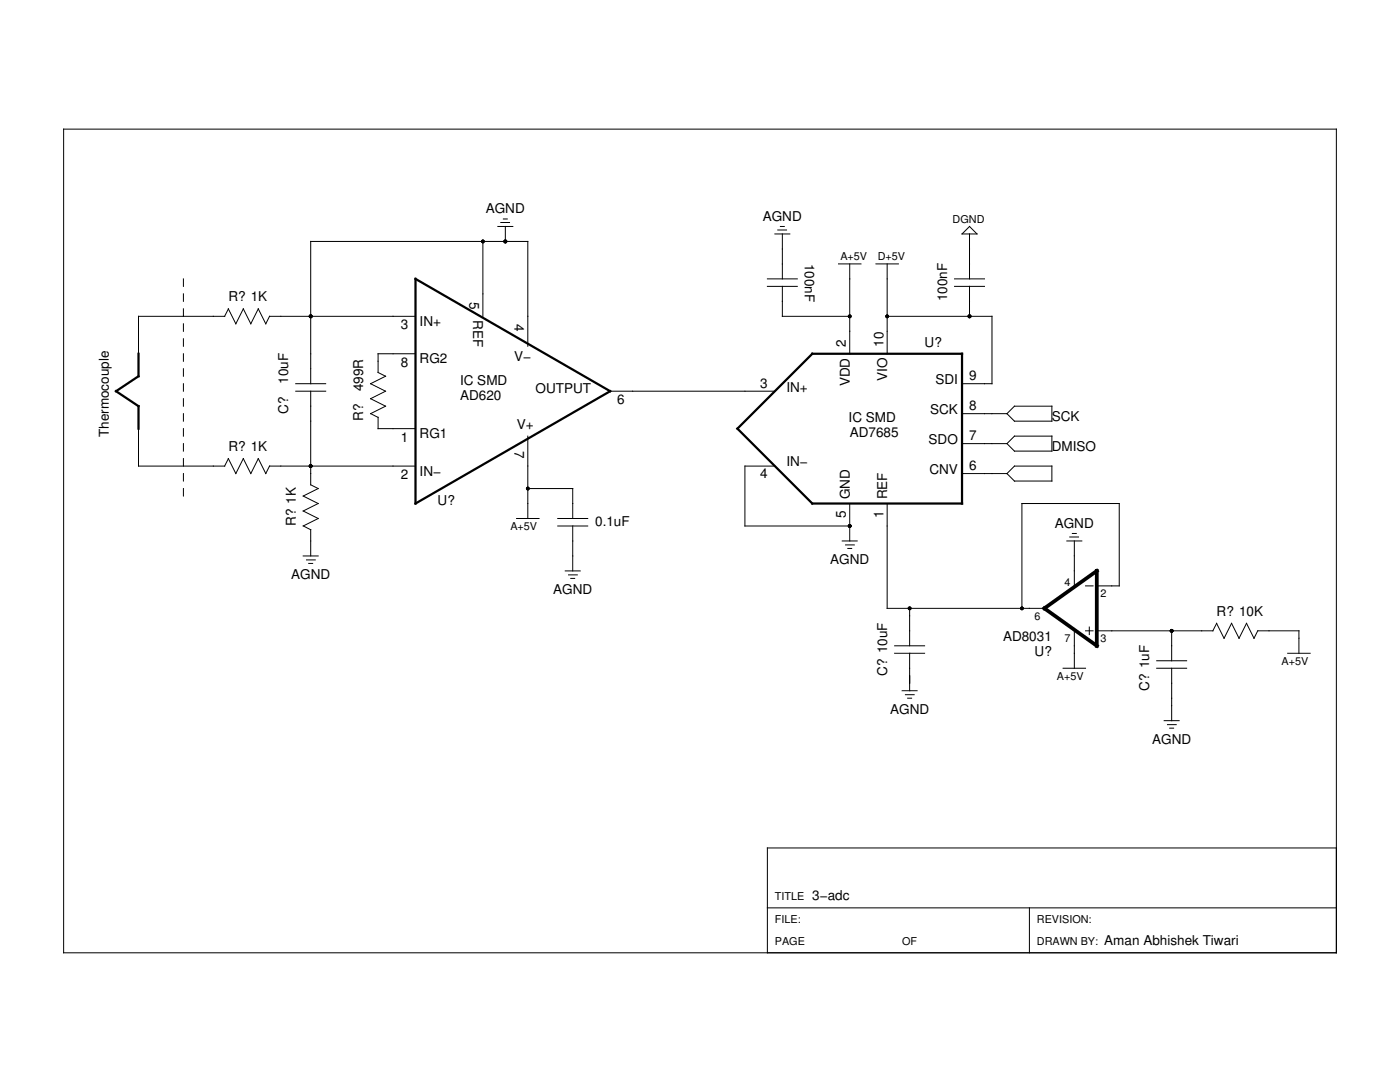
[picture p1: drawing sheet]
<svg xmlns="http://www.w3.org/2000/svg" width="279mm" height="216mm" viewBox="0 0 279 216" stroke-linecap="round" stroke-linejoin="round" font-family="sans-serif">
<g fill="none" stroke="#000" stroke-width=".2">
<path d="M12.7 25.8h254v164.3h-254zM36.6 55.6v1.5M36.6 58.6v1.5M96.4 48.2v14.9M99.4 45.2h2.9M99.9 44.4h1.8M100.5 43.7h.7M100.9 45.2v3M153.1 55.6h6M153.1 57.1h6M154.6 46.7h3M155.2 45.9h1.8"/>
<path d="M155.7 45.2h.8M156.1 46.7v8.9M156.1 57.1v6h13.5M167.3 52.7h4.5M169.6 52.7v17.9M174.8 52.7h4.5M177.1 52.7v17.9M190.5 55.6h6M190.5 57.1h6M193.5 46.7v8.9M193.5 57.1v6M193.5 45.2l1.5 1.5h-3z"/>
<path d="M36.6 61.6v1.5M36.6 64.6v1.5M36.6 67.6v1.5M36.6 70.6v1.5M36.6 73.6v1.5M36.6 76.6v1.5M36.6 79.6v1.4M44.9 63.1h-17.3v7.5M45.6 61.6l1.5 3 1.5-3 1.5 3 1.4-3 1.5 3 .8-1.5h29.1M45.6 61.6l-.8 1.5M59 76.6h6M59 78.1h6"/>
<path d="M62 78.1v18.6l1.5 .8-3 1.5 3 1.5-3 1.5 3 1.5-3 1.5M82.9 70.6h-7.4v3.7l1.4 .8-2.9 1.5 2.9 1.5-2.9 1.5 2.9 1.4-2.9 1.5 1.5 .8v2.2h7.4M105.3 69.1v-20.9h-43.3v28.4M121.8 78.1h32.8M177.1 63.1h20.9v13.5h-6M27.6 85.5v7.5h17.3M36.6 82.5v1.5M36.6 85.5v1.5M36.6 88.5v1.5M36.6 91.5v1.5M36.6 94.5v1.5M36.6 97.5v1.5"/>
<path d="M45.6 91.5l1.5 3 1.5-3 1.5 3 1.4-3 1.5 3 .8-1.5h29.1M45.6 91.5l-.8 1.5M105.3 87v16.5M105.3 97.5h9v6M154.6 93h-5.9v12h20.9M192 82.5h9M192 88.5h9M192 94.5h9M202.5 93h7.4v3h-7.4l-1.5-1.5zM202.5 81h7.4v3h-7.4l-1.5-1.5zM202.5 87h7.4v3h-7.4l-1.5-1.5zM60.5 104.9l1.5 .8"/>
<path d="M60.5 110.9h3M61.2 111.7h1.7M61.6 112.4h.8M62 105.7v5.2M103.1 103.5h4.5M111.3 105h6M111.3 103.5h6M112.8 113.9h3M113.5 114.7h1.7M113.9 115.4h.8M114.3 105v8.9M168.1 107.9h3"/>
<path d="M168.7 108.7h1.8M169.2 109.4h.8M169.6 100.5v7.4M177.1 100.5v20.9h31.3M212.9 107.9h3M213.5 107.2h1.7M214 106.4h.8M214.4 107.9v9M216.6 116.9h1.5M218.9 116.9h4.5v-16.4h-19.5v20.9M178.5 130.4h6M178.5 128.9h6"/>
<path d="M180 137.8h3M180.7 138.6h1.7M181.1 139.3h.8M181.5 121.4v7.5M181.5 130.4v7.4M212.2 133.3h4.4M214.4 125.9v7.4M216.6 125.9h1.5M217.4 125.1v1.5M218.9 125.9h23.2M230.8 133.3h6M230.8 131.8h6"/>
<path d="M233.8 125.9v5.9M233.8 133.3v10.5M242.8 124.4l1.5 3 1.5-3 1.5 3 1.5-3 1.5 3 .7-1.5h8.2v4.5M242.8 124.4l-.8 1.5M257 130.4h4.5M232.3 143.8h3M233 144.6h1.7M233.4 145.3h.8M266.7 169.2h-113.6v20.9M153.1 181.2h113.6M205.4 181.2v8.9"/>
</g>
<path d="M82.9 55.6l38.9 22.5-38.9 22.4zM27.6 70.6v4.5l-4.4 3 4.4 2.9v4.5M162.1 70.6h29.9v29.9h-29.9l-14.9-15z" fill="none" stroke="#000" stroke-width=".45"/>
<g fill="#000">
<circle cx="96.4" cy="48.2" r=".37"/>
<circle cx="100.9" cy="48.2" r=".37"/>
<circle cx="62" cy="63.1" r=".37"/>
<circle cx="169.6" cy="63.1" r=".37"/>
<circle cx="177.1" cy="63.1" r=".37"/>
<circle cx="193.5" cy="63.1" r=".37"/>
<circle cx="62" cy="93" r=".37"/>
<circle cx="105.3" cy="97.5" r=".37"/>
<circle cx="169.6" cy="105" r=".37"/>
<circle cx="181.5" cy="121.4" r=".37"/>
<circle cx="203.9" cy="121.4" r=".37"/>
<circle cx="233.8" cy="125.9" r=".37"/>
</g>
<path d="M208.4 121.4l10.5-7.5v15z" fill="none" stroke="#000" stroke-width=".75"/>
<g font-size="2.7">
<text x="96.9" y="42.5">AGND</text>
<text x="152.2" y="44">AGND</text>
<text x="160.6" y="52.7" transform="rotate(90 160.6 52.7)">100nF</text>
<text x="45.6" y="60.1">R? 1K</text>
<text x="80" y="65.7">3</text>
<text x="83.7" y="65">IN+</text>
<text x="93.7" y="60.2" transform="rotate(90 93.7 60.2)">5</text>
<text x="94.4" y="63.9" transform="rotate(90 94.4 63.9)">REF</text>
<text x="102.7" y="64.7" transform="rotate(90 102.7 64.7)">4</text>
<text x="189" y="60.1" transform="rotate(-90 189 60.1)">100nF</text>
<text x="168.8" y="69.2" transform="rotate(-90 168.8 69.2)">2</text>
<text x="176.3" y="69.2" transform="rotate(-90 176.3 69.2)">10</text>
<text x="184.5" y="69.2">U?</text>
<text x="57.5" y="76.6" transform="rotate(-90 57.5 76.6)">10uF</text>
<text x="80" y="73.2">8</text>
<text x="83.7" y="72.5">RG2</text>
<text x="91.8" y="76.8">IC SMD</text>
<text x="102.6" y="72.1">V−</text>
<text x="151.7" y="77.4">3</text>
<text x="169.6" y="77.1" transform="rotate(-90 169.6 77.1)">VDD</text>
<text x="177.1" y="76.1" transform="rotate(-90 177.1 76.1)">VIO</text>
<text x="186.7" y="76.6">SDI</text>
<text x="193.4" y="75.9">9</text>
<text x="57.5" y="82.5" transform="rotate(-90 57.5 82.5)">C?</text>
<text x="72.5" y="78.1" transform="rotate(-90 72.5 78.1)">499R</text>
<text x="91.8" y="79.8">AD620</text>
<text x="106.9" y="78.5">OUTPUT</text>
<text x="123.2" y="80.6">6</text>
<text x="157" y="78.1">IN+</text>
<text x="185.6" y="82.6">SCK</text>
<text x="193.4" y="81.9">8</text>
<text x="21.7" y="87.2" transform="rotate(-90 21.7 87.2)">Thermocouple</text>
<text x="72.5" y="84" transform="rotate(-90 72.5 84)">R?</text>
<text x="80" y="88.1">1</text>
<text x="83.7" y="87.5">RG1</text>
<text x="102.7" y="89.9" transform="rotate(90 102.7 89.9)">7</text>
<text x="103.2" y="85.5">V+</text>
<text x="169.4" y="84.1">IC SMD</text>
<text x="169.6" y="87.1">AD7685</text>
<text x="185.3" y="88.6">SDO</text>
<text x="193.4" y="87.8">7</text>
<text x="209.9" y="84">SCK</text>
<text x="45.6" y="90">R? 1K</text>
<text x="80" y="95.6">2</text>
<text x="83.7" y="94.9">IN−</text>
<text x="151.7" y="95.3">4</text>
<text x="157" y="93.1">IN−</text>
<text x="185.5" y="94.6">CNV</text>
<text x="193.4" y="93.8">6</text>
<text x="209.9" y="90">DMISO</text>
<text x="87.3" y="100.8">U?</text>
<text x="169.6" y="99.7" transform="rotate(-90 169.6 99.7)">GND</text>
<text x="177.1" y="99.7" transform="rotate(-90 177.1 99.7)">REF</text>
<text x="59" y="105" transform="rotate(-90 59 105)">R? 1K</text>
<text x="118.8" y="105">0.1uF</text>
<text x="168.8" y="103.4" transform="rotate(-90 168.8 103.4)">5</text>
<text x="176.3" y="103.4" transform="rotate(-90 176.3 103.4)">1</text>
<text x="210.5" y="105.3">AGND</text>
<text x="165.7" y="112.6">AGND</text>
<text x="58.1" y="115.6">AGND</text>
<text x="110.4" y="118.6">AGND</text>
<text x="242.8" y="122.9">R? 10K</text>
<text x="200.2" y="127.8">AD8031</text>
<text x="206.5" y="130.9">U?</text>
<text x="177.1" y="134.8" transform="rotate(-90 177.1 134.8)">C? 10uF</text>
<text x="229.3" y="137.8" transform="rotate(-90 229.3 137.8)">C? 1uF</text>
<text x="177.7" y="142.5">AGND</text>
<text x="229.9" y="148.4">AGND</text>
<text x="162.1" y="179.7">3−adc</text>
<text x="220.4" y="188.6">Aman Abhishek Tiwari</text>
</g>
<g font-size="2.2">
<text x="190.1" y="44.5">DGND</text>
<text x="167.7" y="51.9">A+5V</text>
<text x="175.2" y="51.9">D+5V</text>
<text x="101.9" y="105.8">A+5V</text>
<text x="212.5" y="116.9">4</text>
<text x="219.6" y="119.2">2</text>
<text x="206.5" y="123.7">6</text>
<text x="212.5" y="128.1">7</text>
<text x="219.6" y="128.1">3</text>
<text x="210.9" y="135.7">A+5V</text>
<text x="255.8" y="132.7">A+5V</text>
<text x="154.6" y="179.7">TITLE</text>
<text x="154.6" y="184.1">FILE:</text>
<text x="206.9" y="184.1">REVISION:</text>
<text x="154.6" y="188.6">PAGE</text>
<text x="180" y="188.6">OF</text>
<text x="206.9" y="188.6">DRAWN BY:</text>
</g>
</svg>
